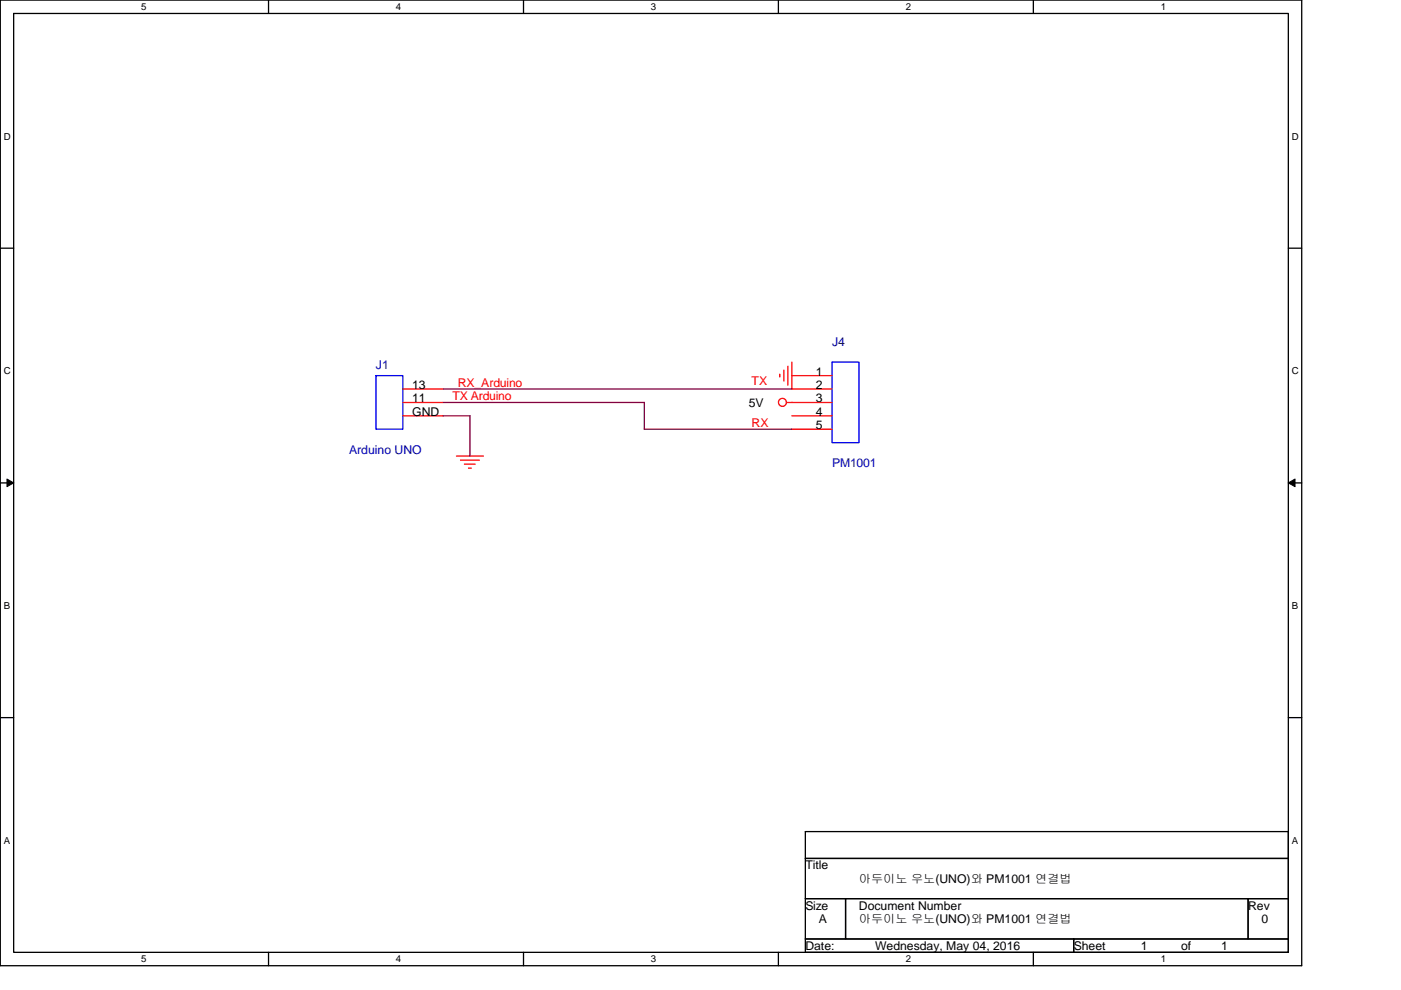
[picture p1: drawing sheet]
<svg xmlns="http://www.w3.org/2000/svg" width="297mm" height="210mm" viewBox="0 0 297 210" stroke-linecap="round" stroke-linejoin="round" font-family="sans-serif">
<path d="M.1 0h275.9v204.8h-275.9zM2.9 2.9h270.3v199.1h-270.3z" fill="none" stroke="#000" stroke-width=".28"/>
<g fill="#fff">
<path d="M29.9 .3h1.1v2.3h-1.1z"/>
<path d="M29.9 202.3h1.1v2.3h-1.1z"/>
</g>
<path d="M56.9 0v2.9M56.9 202v2.8" fill="none" stroke="#000" stroke-width=".28"/>
<g fill="#fff">
<path d="M83.9 .3h1.2v2.3h-1.2z"/>
<path d="M83.9 202.3h1.2v2.3h-1.2z"/>
</g>
<path d="M111 0v2.9M111 202v2.8" fill="none" stroke="#000" stroke-width=".28"/>
<g fill="#fff">
<path d="M138 .3h1.1v2.3h-1.1z"/>
<path d="M138 202.3h1.1v2.3h-1.1z"/>
</g>
<path d="M165 0v2.9M165 202v2.8" fill="none" stroke="#000" stroke-width=".28"/>
<g fill="#fff">
<path d="M192 .3h1.2v2.3h-1.2z"/>
<path d="M192 202.3h1.2v2.3h-1.2z"/>
</g>
<path d="M219.1 0v2.9M219.1 202v2.8" fill="none" stroke="#000" stroke-width=".28"/>
<g fill="#fff">
<path d="M246.1 .3h1.1v2.3h-1.1z"/>
<path d="M246.1 202.3h1.1v2.3h-1.1z"/>
<path d="M.8 27.7h1.5v2.3h-1.5z"/>
<path d="M273.9 27.7h1.5v2.3h-1.5z"/>
<path d="M.8 77.5h1.5v2.3h-1.5z"/>
<path d="M273.9 77.5h1.5v2.3h-1.5z"/>
</g>
<path d="M.1 52.6h2.8M273.2 52.6h2.8" fill="none" stroke="#000" stroke-width=".28"/>
<g fill="#fff">
<path d="M.8 127.3h1.4v2.3h-1.4z"/>
<path d="M273.9 127.3h1.3v2.3h-1.3z"/>
</g>
<path d="M.1 102.4h2.8M273.2 102.4h2.8" fill="none" stroke="#000" stroke-width=".28"/>
<path d="M1.5 101.6l1.4 .8-1.4 .8zM273.2 102.4l1.4-.8v1.6z" fill="#000" stroke="#000" stroke-width=".21"/>
<g fill="#fff">
<path d="M.8 177.1h1.4v2.3h-1.4z"/>
<path d="M273.9 177.1h1.3v2.3h-1.3z"/>
</g>
<path d="M.1 152.2h2.8M273.2 152.2h2.8M170.7 176.4h102.5v5.7h-102.5zM170.7 199.2h56.9v2.8h-56.9zM170.7 182.1h102.5v8.5h-102.5zM170.7 190.6h8.6v8.6h-8.6zM179.3 190.6h85.3v8.6h-85.3zM227.6 199.2h45.6v2.8h-45.6zM264.6 190.6h8.6v8.6h-8.6z" fill="none" stroke="#000" stroke-width=".28"/>
<g fill="none" stroke="#f00" stroke-width=".28">
<path d="M165.3 79.4v.6M166.2 78.5v2.3M167 77.7v4M167.9 76.8v5.7h8.5M167.9 79.7h8.5M85.4 85.4h8.5M85.4 88.2h8.5M85.4 82.5h8.5M96.8 96.7h5.7M97.6 97.6h4M98.5 98.4h2.3M99.3 99.3h.6"/>
<path d="M166.7 85.4h9.7M167.9 88.2h8.5M167.9 91h8.5"/>
<circle cx="165.9" cy="85.3" r=".84"/>
</g>
<path d="M79.7 79.7h5.7v11.3h-5.7zM176.4 76.8h5.7v17.1h-5.7z" fill="none" stroke="#00f" stroke-width=".28"/>
<path d="M93.9 88.2h5.7v8.6M93.9 82.5h74M93.9 85.4h42.7M136.6 85.4v5.6h31.3" fill="none" stroke="#800040" stroke-width=".28"/>
<g font-size="2.6" fill="#000080">
<text x="176.4" y="73.4">J4</text>
<text x="79.7" y="78.3">J1</text>
<text x="74" y="96.2">Arduino UNO</text>
<text x="176.4" y="99">PM1001</text>
</g>
<g font-size="2.6">
<text x="87.4" y="82.5">13</text>
<text x="173" y="79.7">1</text>
<text x="173" y="82.5">2</text>
<text x="87.4" y="88.2">GND</text>
<text x="87.4" y="85.3">11</text>
<text x="158.8" y="86.2">5V</text>
<text x="173" y="85.3">3</text>
<text x="173" y="88.2">4</text>
<text x="173" y="91">5</text>
<text x="170.7" y="184.4">Title</text>
<text x="182.1" y="187.2">아아아아 우아(UNO)와 PM1001 연연연</text>
<text x="170.7" y="192.9">Size</text>
<text x="173.6" y="195.8">A</text>
<text x="182.1" y="192.9">Document Number</text>
<text x="182.1" y="195.8">아아아아 우아(UNO)와 PM1001 연연연</text>
<text x="264.6" y="192.9">Rev</text>
<text x="267.5" y="195.8">0</text>
<text x="170.7" y="201.5">Date:</text>
<text x="185.5" y="201.5">Wednesday, May 04, 2016</text>
<text x="227.6" y="201.5">Sheet</text>
<text x="241.9" y="201.5">1</text>
<text x="250.4" y="201.5">of</text>
<text x="258.9" y="201.5">1</text>
</g>
<g font-size="2.6" fill="#f00">
<text x="97.1" y="82">RX_Arduino</text>
<text x="159.4" y="81.7">TX</text>
<text x="95.9" y="84.8">TX Arduino</text>
<text x="159.4" y="90.5">RX</text>
</g>
<g font-size="2">
<text x="29.9" y="2.1">5</text>
<text x="83.9" y="2.1">4</text>
<text x="138" y="2.1">3</text>
<text x="192" y="2.1">2</text>
<text x="246.1" y="2.1">1</text>
<text x=".8" y="29.6">D</text>
<text x="273.9" y="29.6">D</text>
<text x=".8" y="79.4">C</text>
<text x="273.9" y="79.4">C</text>
<text x=".8" y="129.2">B</text>
<text x="273.9" y="129.2">B</text>
<text x=".8" y="178.9">A</text>
<text x="273.9" y="178.9">A</text>
<text x="29.9" y="204.1">5</text>
<text x="83.9" y="204.1">4</text>
<text x="138" y="204.1">3</text>
<text x="192" y="204.1">2</text>
<text x="246.1" y="204.1">1</text>
</g>
</svg>
